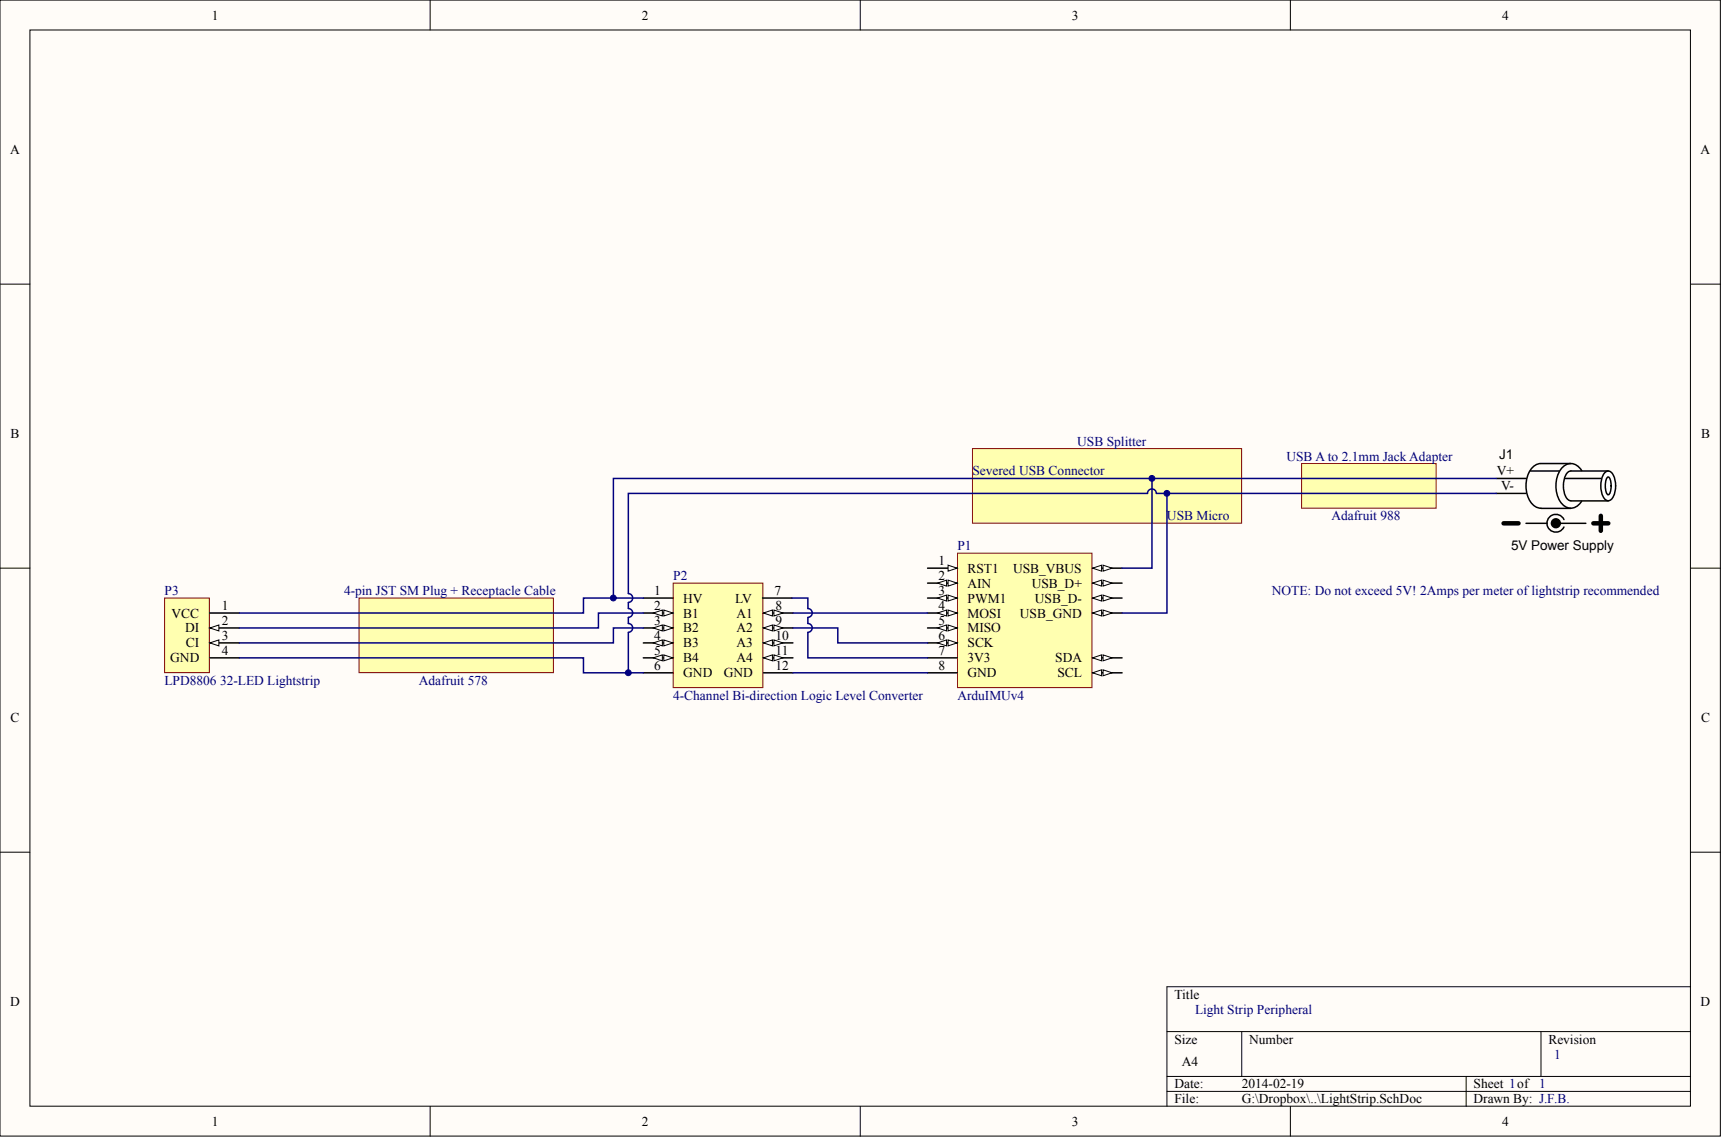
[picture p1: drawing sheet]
<svg xmlns="http://www.w3.org/2000/svg" width="243mm" height="161mm" viewBox="0 0 243 161" stroke-linecap="round" stroke-linejoin="round" font-family="sans-serif">
<g fill="#fffcf8" stroke="#000" stroke-width=".14">
<path d="M0 0h242.7v160.3h-242.7z"/>
<path d="M4.2 4.2h234.3v151.9h-234.3z"/>
</g>
<g fill="none" stroke="#000" stroke-width=".14">
<path d="M60.7 0v4.2M121.4 0v4.2M182 0v4.2M0 40.1h4.2M238.5 40.1h4.2M0 80.2h4.2M238.5 80.2h4.2M0 120.3h4.2M238.5 120.3h4.2M238.5 139.2h-73.9v16.9M60.7 156.1v4.2M121.4 156.1v4.2"/>
<path d="M164.6 145.6h73.9M164.6 151.9h73.9M164.6 154h73.9M175.2 145.6v6.3M182 156.1v4.2M206.8 151.9v4.2M217.4 145.6v6.3"/>
</g>
<g fill="#ffffb0" stroke="#800000" stroke-width=".14">
<path d="M50.7 84.4h27.4v10.5h-27.4z"/>
<path d="M183.6 65.4h19v6.3h-19z"/>
<path d="M137.2 63.3h38v10.5h-38z"/>
<path d="M135.1 78.1h18.9v18.9h-18.9z"/>
</g>
<path d="M130.9 84.4h4.1" fill="none" stroke="#000" stroke-width=".21"/>
<g fill="#fffcf8" stroke="#000" stroke-width=".14">
<path d="M133.7 84l1.3 .4-1.3 .4z"/>
<path d="M132.3 84.4l1.2-.4v.8z"/>
</g>
<path d="M130.9 80.2h4.1" fill="none" stroke="#000" stroke-width=".21"/>
<path d="M133.7 79.8l1.3 .4-1.3 .4z" fill="#fffcf8" stroke="#000" stroke-width=".14"/>
<path d="M130.9 82.3h4.1" fill="none" stroke="#000" stroke-width=".21"/>
<g fill="#fffcf8" stroke="#000" stroke-width=".14">
<path d="M133.7 81.9l1.3 .4-1.3 .4z"/>
<path d="M132.3 82.3l1.2-.4v.8z"/>
</g>
<path d="M130.9 86.5h4.1" fill="none" stroke="#000" stroke-width=".21"/>
<g fill="#fffcf8" stroke="#000" stroke-width=".14">
<path d="M133.7 86.1l1.3 .4-1.3 .4z"/>
<path d="M132.3 86.5l1.2-.4v.8z"/>
</g>
<path d="M130.9 88.6h4.1" fill="none" stroke="#000" stroke-width=".21"/>
<g fill="#fffcf8" stroke="#000" stroke-width=".14">
<path d="M133.7 88.2l1.3 .4-1.3 .4z"/>
<path d="M132.3 88.6l1.2-.4v.8z"/>
</g>
<path d="M130.9 90.7h4.1" fill="none" stroke="#000" stroke-width=".21"/>
<g fill="#fffcf8" stroke="#000" stroke-width=".14">
<path d="M133.7 90.3l1.3 .4-1.3 .4z"/>
<path d="M132.3 90.7l1.2-.4v.8z"/>
</g>
<path d="M130.9 92.8h4.1M130.9 94.9h4.1M154.1 92.8h4.2" fill="none" stroke="#000" stroke-width=".21"/>
<g fill="#fffcf8" stroke="#000" stroke-width=".14">
<path d="M154.1 92.8l1.3-.4v.9z"/>
<path d="M155.6 92.4l1.3 .4-1.3 .5z"/>
</g>
<path d="M154.1 94.9h4.2" fill="none" stroke="#000" stroke-width=".21"/>
<g fill="#fffcf8" stroke="#000" stroke-width=".14">
<path d="M154.1 94.9l1.3-.4v.9z"/>
<path d="M155.6 94.5l1.3 .4-1.3 .5z"/>
</g>
<path d="M154.1 80.2h4.2" fill="none" stroke="#000" stroke-width=".21"/>
<g fill="#fffcf8" stroke="#000" stroke-width=".14">
<path d="M154.1 80.2l1.3-.4v.8z"/>
<path d="M155.6 79.8l1.3 .4-1.3 .4z"/>
</g>
<path d="M154.1 82.3h4.2" fill="none" stroke="#000" stroke-width=".21"/>
<g fill="#fffcf8" stroke="#000" stroke-width=".14">
<path d="M154.1 82.3l1.3-.4v.8z"/>
<path d="M155.6 81.9l1.3 .4-1.3 .4z"/>
</g>
<path d="M154.1 84.4h4.2" fill="none" stroke="#000" stroke-width=".21"/>
<g fill="#fffcf8" stroke="#000" stroke-width=".14">
<path d="M154.1 84.4l1.3-.4v.8z"/>
<path d="M155.6 84l1.3 .4-1.3 .4z"/>
</g>
<path d="M154.1 86.5h4.2" fill="none" stroke="#000" stroke-width=".21"/>
<g fill="#fffcf8" stroke="#000" stroke-width=".14">
<path d="M154.1 86.5l1.3-.4v.8z"/>
<path d="M155.6 86.1l1.3 .4-1.3 .4z"/>
</g>
<path d="M95 82.3h12.6v14.7h-12.6z" fill="#ffffb0" stroke="#800000" stroke-width=".14"/>
<path d="M90.8 88.6h4.1" fill="none" stroke="#000" stroke-width=".21"/>
<g fill="#fffcf8" stroke="#000" stroke-width=".14">
<path d="M93.6 88.2l1.3 .4-1.3 .4z"/>
<path d="M92.2 88.6l1.2-.4v.8z"/>
</g>
<path d="M90.8 84.4h4.1M90.8 86.5h4.1" fill="none" stroke="#000" stroke-width=".21"/>
<g fill="#fffcf8" stroke="#000" stroke-width=".14">
<path d="M93.6 86.1l1.3 .4-1.3 .4z"/>
<path d="M92.2 86.5l1.2-.4v.8z"/>
</g>
<path d="M90.8 90.7h4.1" fill="none" stroke="#000" stroke-width=".21"/>
<g fill="#fffcf8" stroke="#000" stroke-width=".14">
<path d="M93.6 90.3l1.3 .4-1.3 .4z"/>
<path d="M92.2 90.7l1.2-.4v.8z"/>
</g>
<path d="M90.8 92.8h4.1" fill="none" stroke="#000" stroke-width=".21"/>
<g fill="#fffcf8" stroke="#000" stroke-width=".14">
<path d="M93.6 92.4l1.3 .4-1.3 .5z"/>
<path d="M92.2 92.8l1.2-.4v.9z"/>
</g>
<path d="M90.8 94.9h4.1M107.6 84.4h4.1M107.7 86.5h4.2" fill="none" stroke="#000" stroke-width=".21"/>
<g fill="#fffcf8" stroke="#000" stroke-width=".14">
<path d="M107.7 86.5l1.3-.4v.8z"/>
<path d="M109.2 86.1l1.2 .4-1.2 .4z"/>
</g>
<path d="M107.7 88.6h4.2" fill="none" stroke="#000" stroke-width=".21"/>
<g fill="#fffcf8" stroke="#000" stroke-width=".14">
<path d="M107.7 88.6l1.3-.4v.8z"/>
<path d="M109.2 88.2l1.2 .4-1.2 .4z"/>
</g>
<path d="M107.7 90.7h4.2" fill="none" stroke="#000" stroke-width=".21"/>
<g fill="#fffcf8" stroke="#000" stroke-width=".14">
<path d="M107.7 90.7l1.3-.4v.8z"/>
<path d="M109.2 90.3l1.2 .4-1.2 .4z"/>
</g>
<path d="M107.7 92.8h4.2" fill="none" stroke="#000" stroke-width=".21"/>
<g fill="#fffcf8" stroke="#000" stroke-width=".14">
<path d="M107.7 92.8l1.3-.4v.9z"/>
<path d="M109.2 92.4l1.2 .4-1.2 .5z"/>
</g>
<path d="M107.7 94.9h4.2" fill="none" stroke="#000" stroke-width=".21"/>
<path d="M23.2 84.4h6.3v10.5h-6.3z" fill="#ffffb0" stroke="#800000" stroke-width=".14"/>
<path d="M29.6 88.6h4.2" fill="none" stroke="#000" stroke-width=".21"/>
<path d="M29.6 88.6l1.3-.4v.8z" fill="#fffcf8" stroke="#000" stroke-width=".14"/>
<path d="M29.6 90.7h4.2" fill="none" stroke="#000" stroke-width=".21"/>
<path d="M29.6 90.7l1.3-.4v.8z" fill="#fffcf8" stroke="#000" stroke-width=".14"/>
<path d="M211.1 67.5h4.2M211.1 69.6h4.2M29.6 86.5h4.2M29.6 92.8h4.2" fill="none" stroke="#000" stroke-width=".21"/>
<path d="M90.8 84.4h-8.5v2.1h-48.5M90.8 86.5h-6.4v2.1h-50.6M90.8 88.6h-4.3v2.1h-52.7M111.7 84.4h2.3v1.5a.62 .62 0 0 1 .6 .6 .62 .62 0 0 1-.6 .6M111.9 88.6h6.3v2.1h12.7M111.9 86.5h19M111.9 94.9h19M114 87.1v.9a.62 .62 0 0 1 .6 .6 .62 .62 0 0 1-.6 .6M114 89.2v3.6h16.9" fill="none" stroke="#000080" stroke-width=".21"/>
<g fill="#fff" stroke="#000" stroke-width=".21">
<path d="M226.3 66.7a.7 .7 0 0 1 .8-.2 .7 .7 0 0 1 .5 .6 3.2 3.2 0 0 1-.5 3.5 .76 .76 0 0 1-1-.6 3.6 3.6 0 0 1 .2-3.3z"/>
<path d="M226.7 67.4l.2-.1a1.3 1.3 0 0 1 .4 1.3 1.3 1.3 0 0 1-.4 1.2 1.3 1.3 0 0 1-.4-1.2v-.5z"/>
</g>
<path d="M215.3 73.8h2.9M215.9 66.5h4M217.4 71.7h4.2M219.5 73.8h4.2M220.6 73.3a1.26 1.26 0 0 0-1.9-.5 1.26 1.26 0 0 0 0 2 1.26 1.26 0 0 0 1.9-.4M220.8 67.5h5M221.6 65.4h-4.2a2.49 2.49 0 0 0-2.1 2.4 3.8 3.8 0 0 0 1.1 3.6l.5 .2 .5 .1M223.1 66.4a1.66 1.66 0 0 0-1.4-1 1.66 1.66 0 0 0-1.5 .9 4.2 4.2 0 0 0 .2 4.9 1.66 1.66 0 0 0 2.7-.5M226.9 66.5h-5.3a1.18 1.18 0 0 0-.9 1 3.2 3.2 0 0 0 .6 3.1l.3 .1h5.3" fill="none" stroke="#000" stroke-width=".21"/>
<circle cx="219.5" cy="73.8" r=".62" fill="#000" stroke="#000" stroke-width=".21"/>
<path d="M212.1 73.8h2.1M224.8 73.8h2.1M225.8 72.8v2.1" fill="none" stroke="#000" stroke-width=".63"/>
<path d="M162.5 67.5v12.7h-4.2M163.1 69.6a.62 .62 0 0 0-.6-.6 .62 .62 0 0 0-.6 .6h-73.3v14.2a.62 .62 0 0 1 .7 .6 .62 .62 0 0 1-.7 .6M163.1 69.6h48M164.6 69.6v16.9h-6.3M211.1 67.5h-124.6v16.9M33.8 92.8h48.5v2.1h8.5M88.6 87.1v.9a.62 .62 0 0 1 .7 .6 .62 .62 0 0 1-.7 .6M88.6 85v.9a.62 .62 0 0 1 .7 .6 .62 .62 0 0 1-.7 .6M88.6 89.2v5.7" fill="none" stroke="#000080" stroke-width=".21"/>
<g fill="#000080" stroke="#000080" stroke-width=".14">
<circle cx="86.5" cy="84.4" r=".41"/>
<circle cx="162.5" cy="67.5" r=".41"/>
<circle cx="164.6" cy="69.6" r=".41"/>
<circle cx="88.6" cy="94.9" r=".41"/>
</g>
<g font-size="1.9">
<text x="29.9" y="2.8">1</text>
<text x="90.5" y="2.8">2</text>
<text x="151.2" y="2.8">3</text>
<text x="211.9" y="2.8">4</text>
<text x="1.4" y="21.7">A</text>
<text x="239.9" y="21.7">A</text>
<text x="1.5" y="61.8">B</text>
<text x="211.5" y="64.8">J1</text>
<text x="240" y="61.8">B</text>
<text x="211.1" y="67.1">V+</text>
<text x="211.7" y="69.2">V-</text>
<text x="213.2" y="77.7">5V Power Supply</text>
<text x="92.3" y="84">1</text>
<text x="109.3" y="84">7</text>
<text x="132.4" y="84">3</text>
<text x="132.4" y="79.8">1</text>
<text x="132.4" y="81.9">2</text>
<text x="136.5" y="80.8">RST1</text>
<text x="136.5" y="82.9">AIN</text>
<text x="142.9" y="80.8">USB_VBUS</text>
<text x="145.5" y="82.9">USB_D+</text>
<text x="24.2" y="87.1">VCC</text>
<text x="26.1" y="89.2">DI</text>
<text x="31.3" y="88.2">2</text>
<text x="31.3" y="86.1">1</text>
<text x="92.3" y="88.2">3</text>
<text x="92.3" y="86.1">2</text>
<text x="96.4" y="89.2">B2</text>
<text x="96.4" y="85">HV</text>
<text x="96.4" y="87.1">B1</text>
<text x="103.7" y="85">LV</text>
<text x="103.9" y="87.1">A1</text>
<text x="103.9" y="89.2">A2</text>
<text x="109.4" y="86.1">8</text>
<text x="109.4" y="88.2">9</text>
<text x="132.4" y="86.1">4</text>
<text x="132.4" y="88.2">5</text>
<text x="136.5" y="85">PWM1</text>
<text x="136.5" y="87.1">MOSI</text>
<text x="136.5" y="89.2">MISO</text>
<text x="143.9" y="87.1">USB_GND</text>
<text x="146" y="85">USB_D-</text>
<text x="24" y="93.5">GND</text>
<text x="26.2" y="91.4">CI</text>
<text x="31.3" y="90.3">3</text>
<text x="31.3" y="92.4">4</text>
<text x="92.3" y="90.3">4</text>
<text x="92.3" y="92.4">5</text>
<text x="92.3" y="94.5">6</text>
<text x="96.4" y="91.4">B3</text>
<text x="96.4" y="93.5">B4</text>
<text x="96.4" y="95.6">GND</text>
<text x="102.1" y="95.6">GND</text>
<text x="103.9" y="91.4">A3</text>
<text x="103.9" y="93.5">A4</text>
<text x="109.4" y="90.3">10</text>
<text x="109.4" y="92.4">11</text>
<text x="109.4" y="94.5">12</text>
<text x="132.4" y="90.3">6</text>
<text x="132.4" y="92.4">7</text>
<text x="132.4" y="94.5">8</text>
<text x="136.5" y="91.4">SCK</text>
<text x="136.5" y="93.5">3V3</text>
<text x="136.5" y="95.6">GND</text>
<text x="148.9" y="93.5">SDA</text>
<text x="149.2" y="95.6">SCL</text>
<text x="1.5" y="101.9">C</text>
<text x="240" y="101.9">C</text>
<text x="1.4" y="142">D</text>
<text x="165.7" y="140.9">Title</text>
<text x="239.9" y="142">D</text>
<text x="165.7" y="147.3">Size</text>
<text x="176.2" y="147.3">Number</text>
<text x="218.4" y="147.3">Revision</text>
<text x="165.7" y="153.6">Date:</text>
<text x="165.7" y="155.7">File:</text>
<text x="166.7" y="150.4">A4</text>
<text x="175.2" y="153.6">2014-02-19</text>
<text x="175.2" y="155.7">G:\Dropbox\..\LightStrip.SchDoc</text>
<text x="207.9" y="153.6">Sheet 1of 1</text>
<text x="207.9" y="155.7">Drawn By: J.F.B.</text>
<text x="29.9" y="158.9">1</text>
<text x="90.5" y="158.9">2</text>
<text x="151.2" y="158.9">3</text>
<text x="211.9" y="158.9">4</text>
</g>
<g font-size="1.9" fill="#000080">
<text x="152" y="62.9">USB Splitter</text>
<text x="181.5" y="65">USB A to 2.1mm Jack Adapter</text>
<text x="137.2" y="67.1">Severed USB Connector</text>
<text x="135.1" y="77.6">P1</text>
<text x="164.6" y="73.4">USB Micro</text>
<text x="187.8" y="73.4">Adafruit 988</text>
<text x="23.2" y="84">P3</text>
<text x="48.5" y="84">4-pin JST SM Plug + Receptacle Cable</text>
<text x="95" y="81.9">P2</text>
<text x="179.4" y="84">NOTE: Do not exceed 5V! 2Amps per meter oflightstrip recommended</text>
<text x="23.2" y="96.6">LPD8806 32-LED Lightstrip</text>
<text x="59.1" y="96.6">Adafruit 578</text>
<text x="95" y="98.7">4-Channel Bi-direction Logic Level Converter</text>
<text x="135.1" y="98.7">ArduIMUv4</text>
<text x="168.6" y="143">Light Strip Peripheral</text>
<text x="219.2" y="149.4">1</text>
</g>
</svg>
